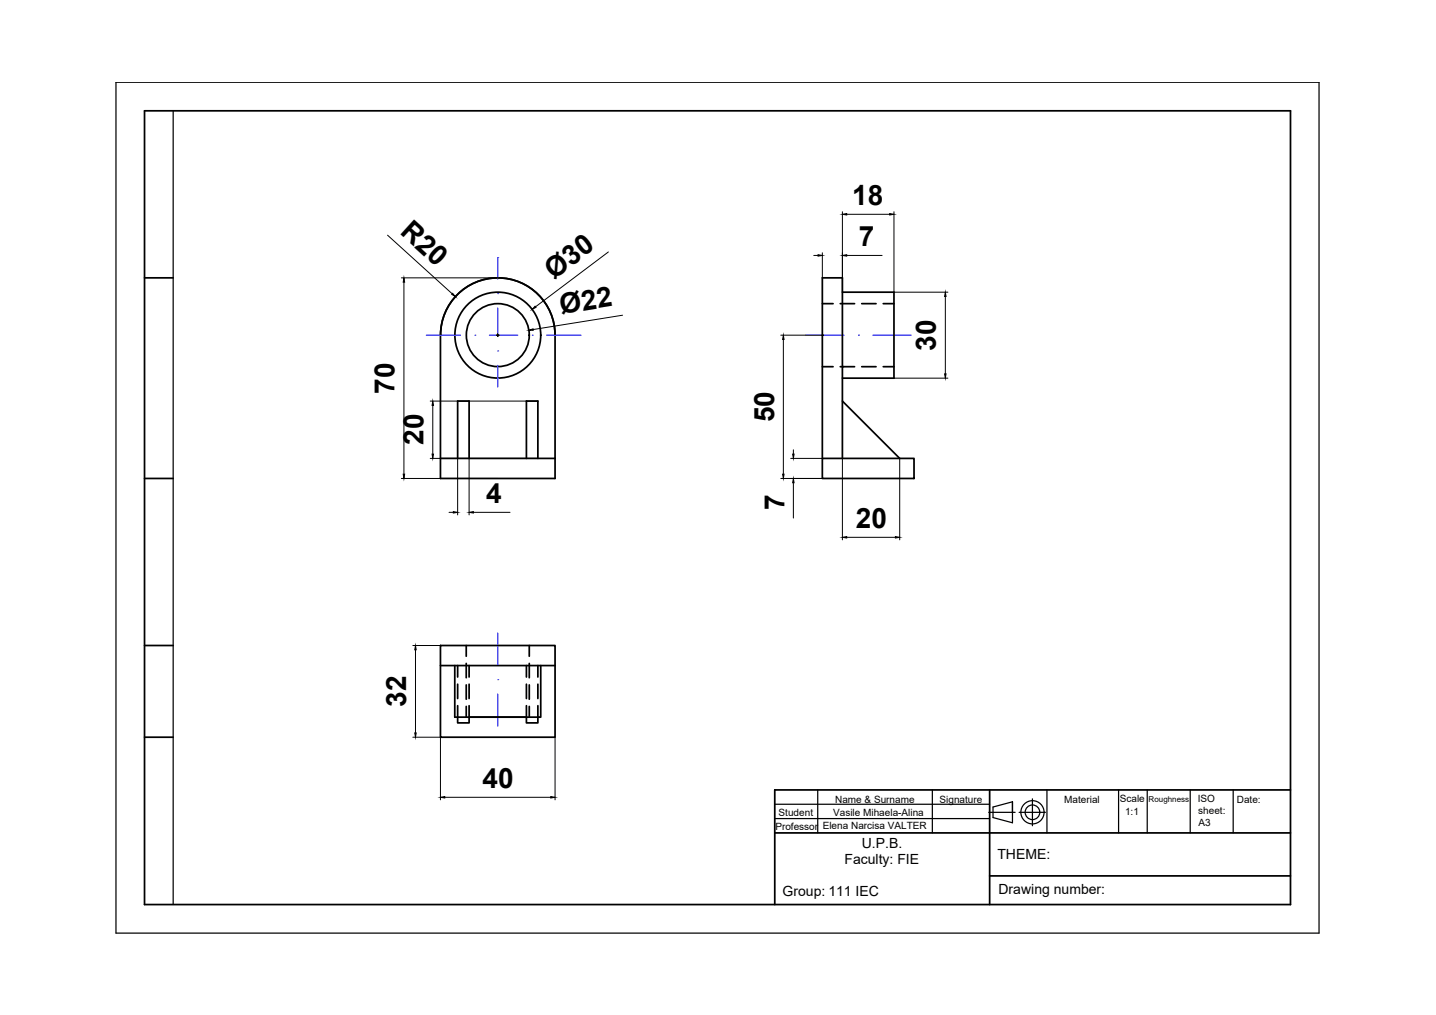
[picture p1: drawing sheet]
<svg xmlns="http://www.w3.org/2000/svg" width="297mm" height="210mm" viewBox="0 0 297 210" stroke-linecap="round" stroke-linejoin="round" font-family="sans-serif">
<!-- layer: 0 -->
<path d="M24 17h248.8v176h-248.8zM35.8 22.9v164.2M160.3 163.4h.1M160.3 169.3h44.4M160.3 166.3h44.4M169.1 163.4v8.8M192.9 163.4v8.8M216.6 163.4v8.8M231.4 163.4v8.8M237.3 163.4v8.8M246.2 163.4v8.8M255.1 163.4v8.8" fill="none" stroke="#000" stroke-width=".25"/>
<path d="M29.9 22.9h237v164.2h-237zM29.9 57.5h5.9M29.9 98.9h5.9M29.9 133.5h5.9M29.9 152.5h5.9M160.3 172.2h106.6M204.7 163.4v23.7M266.9 163.4h-106.6v23.7M204.7 181.1h62.2" fill="none" stroke="#000" stroke-width=".36"/>
<!-- layer: indicator -->
<g fill="none" stroke="#000" stroke-width=".25">
<path d="M204.5 168h5.5M209.4 165.8l-4 1.1v2.2l4 1.1v-4.4v2.2M210.8 168h5.4M213.6 165.2v5.6"/>
<circle cx="213.6" cy="168" r="2.4"/>
<circle cx="213.6" cy="168" r="1.51"/>
</g>
<!-- layer: VISIBLE -->
<g fill="none" stroke="#000" stroke-width=".36">
<path d="M94.6 60.9a11.8 11.8 0 0 1 12.9-2.5 11.8 11.8 0 0 1 7.3 10.9v29.6h-23.7v-29.6a11.8 11.8 0 0 1 3.5-8.4zM174.3 60.4h10.6v17.8h-10.6M91.1 94.8h23.7M94.7 94.8v-11.9h2.3v11.9M108.9 94.8v-11.9h2.4v11.9M170.1 94.8h19v4.1h-19zM170.1 94.8v-37.3h4.2v37.3M174.3 82.9l11.8 11.9M91.1 133.5h23.7v19h-23.7zM91.1 137.6h23.7M94.1 137.6v10.7h17.8v-10.7M94.7 148.3v1.2h2.3v-1.2h11.9v1.2h2.4v-1.2"/>
<circle cx="103" cy="69.3" r="8.9"/>
<circle cx="103" cy="69.3" r="6.5"/>
</g>
<g fill="#000">
<circle cx="91.1" cy="69.3" r=".18"/>
<circle cx="174.3" cy="75.8" r=".18"/>
</g>
<!-- layer: AXIS -->
<g fill="none" stroke="#00f" stroke-width=".21">
<path d="M103 53.3h.1M103 53.3v4.5M88.2 69.3h7.1M98.2 69.3h.1M101.2 69.3h5.9M103 78.2h.1M103 60.7h.1M103 72.6h.1M103 63.7v5.9M103 75.5v4.5M110.1 69.3h.1M113.1 69.3h7.1"/>
<path d="M166.6 69.3h8M177.6 69.3h.1M180.5 69.3h8M103 130.9v6.7M103 140.6h.1M103 143.5v6.7"/>
</g>
<!-- layer: INVISIBLE -->
<g fill="none" stroke="#000" stroke-width=".36">
<path d="M170.1 62.8h2.2M170.1 75.8h2.2M173.8 62.8h3M173.8 75.8h3M178.3 62.8h2.9M178.3 75.8h2.9M182.7 62.8h2.2M182.7 75.8h2.2M94.7 137.6v2.4M96.4 133.5v2.2M96.4 137.2v3M97 137.6v2.4"/>
<path d="M108.9 137.6v2.4M109.5 133.5v2.2M109.5 137.2v3M111.3 137.6v2.4M94.7 141.5v3M94.7 145.9v2.4M96.4 141.6v3M96.4 146.1v2.2M97 141.5v3M97 145.9v2.4M108.9 141.5v3M108.9 145.9v2.4"/>
<path d="M109.5 141.6v3M109.5 146.1v2.2M111.3 141.5v3M111.3 145.9v2.4"/>
</g>
<circle cx="170.1" cy="69.3" r=".18" fill="#000"/>
<!-- layer: DIMENSION -->
<g fill="none" stroke="#000" stroke-width=".21">
<path d="M80.2 48.6l13.3 12.2M83 57.5h20M83.6 58.3v39.8M125.8 52.1l-15 11.4M168.3 52.8h.9M170.1 52.3v5.2M174.3 43.8v16.6M175.1 52.8h7.4M175.1 44.3h8.9M184.9 43.8v16.6h11.2M102.7 69.3h.5M103 69.1v.5"/>
<path d="M128.8 65.2l-18.5 2.9M161.5 69.3h8.6M162 70.2v27.9M184.9 78.2h11.2M195.5 61.3v16M83 98.9h20M89 82.9h22.3M89 94.8h22.3M89.5 83.8v10.1M94.7 94.8v11.7M97 94.8v11.7M161.5 98.9h8.6"/>
<path d="M163.6 94.8h6.5M164.1 93v.9M164.1 99.8v7.3M174.3 94.8v16.8M186.1 94.8v16.8M92.9 106h.9M97.9 106h7.6M175.1 111.1h10.1M85.4 133.5h5.7M85.9 134.4v17.2M85.4 152.5h5.7v12.9M114.8 152.5v12.9"/>
<path d="M92 164.9h21.9"/>
</g>
<g fill="#000" stroke="#000" stroke-width=".21">
<path d="M83.6 57.5l.1 .8h-.3zM169.2 52.7l.9 .1-.9 .2zM174.3 52.8l.8-.1v.3zM174.3 44.3l.8-.1v.3zM184 44.2l.9 .1-.9 .2zM93.6 60.7l.6 .7-.8-.5zM109.4 68.3l.9-.3v.3zM110.7 63.3l.2 .3-.8 .4zM162 69.3l.2 .9h-.3zM195.5 60.4l.2 .9h-.3zM195.4 77.3h.3l-.2 .9zM83.4 98.1h.3l-.1 .8z"/>
<path d="M89.5 82.9l.2 .9h-.3zM89.4 93.9h.3l-.2 .9zM161.9 98.1h.3l-.2 .8zM164 93.9h.3l-.2 .9zM164.1 98.9l.2 .9h-.3zM93.8 105.8l.9 .2-.9 .1zM97 106l.9-.2v.3zM174.3 111.1l.8-.1v.3zM185.2 111l.9 .1-.9 .2zM85.9 133.5l.2 .9h-.3zM85.8 151.6h.3l-.2 .9zM91.1 164.9l.9-.2v.3z"/>
<path d="M113.9 164.7l.9 .2-.9 .1z"/>
</g>
<g font-size="5.8">
<text x="176.3" y="42.4">18</text>
<text x="82.5" y="48.2" transform="rotate(42 82.5 48.2)">R20</text>
<text x="177.6" y="51">7</text>
<text x="114.5" y="57.9" transform="rotate(-37 114.5 57.9)">Ø30</text>
<text x="116.1" y="65" transform="rotate(-9 116.1 65)">Ø22</text>
<text x="193.6" y="72.5" transform="rotate(-90 193.6 72.5)">30</text>
<text x="81.6" y="81.4" transform="rotate(-90 81.6 81.4)">70</text>
<text x="160.1" y="87.3" transform="rotate(-90 160.1 87.3)">50</text>
<text x="87.6" y="92" transform="rotate(-90 87.6 92)">20</text>
<text x="100.6" y="104.1">4</text>
<text x="162.2" y="105.6" transform="rotate(-90 162.2 105.6)">7</text>
<text x="177" y="109.2">20</text>
<text x="84" y="146.1" transform="rotate(-90 84 146.1)">32</text>
<text x="99.8" y="163">40</text>
</g>
<g font-size="2.9">
<text x="174.7" y="178.7">Faculty: FIE</text>
<text x="178.3" y="175.3">U.P.B.</text>
<text x="206.3" y="177.7">THEME:</text>
<text x="161.9" y="185.3">Group: 111 IEC</text>
<text x="206.6" y="184.8">Drawing number:</text>
</g>
<g font-size="2.1">
<text x="172.7" y="166.1">Name &amp; Surname</text>
<text x="194.4" y="166.1">Signature</text>
<text x="220.1" y="166">Material</text>
<text x="231.6" y="165.9">Scale</text>
<text x="247.7" y="165.8">ISO</text>
<text x="255.8" y="166">Date:</text>
<text x="160.4" y="171.6">Professor</text>
<text x="161.1" y="168.8">Student</text>
<text x="170.2" y="171.5">Elena Narcisa VALTER</text>
<text x="172.3" y="168.8">Vasile Mihaela-Alina</text>
<text x="232.7" y="168.6">1:1</text>
<text x="247.9" y="168.3">sheet:</text>
<text x="247.9" y="170.8">A3</text>
</g>
<text font-size="1.7" x="237.6" y="165.8">Roughness</text>
</svg>
